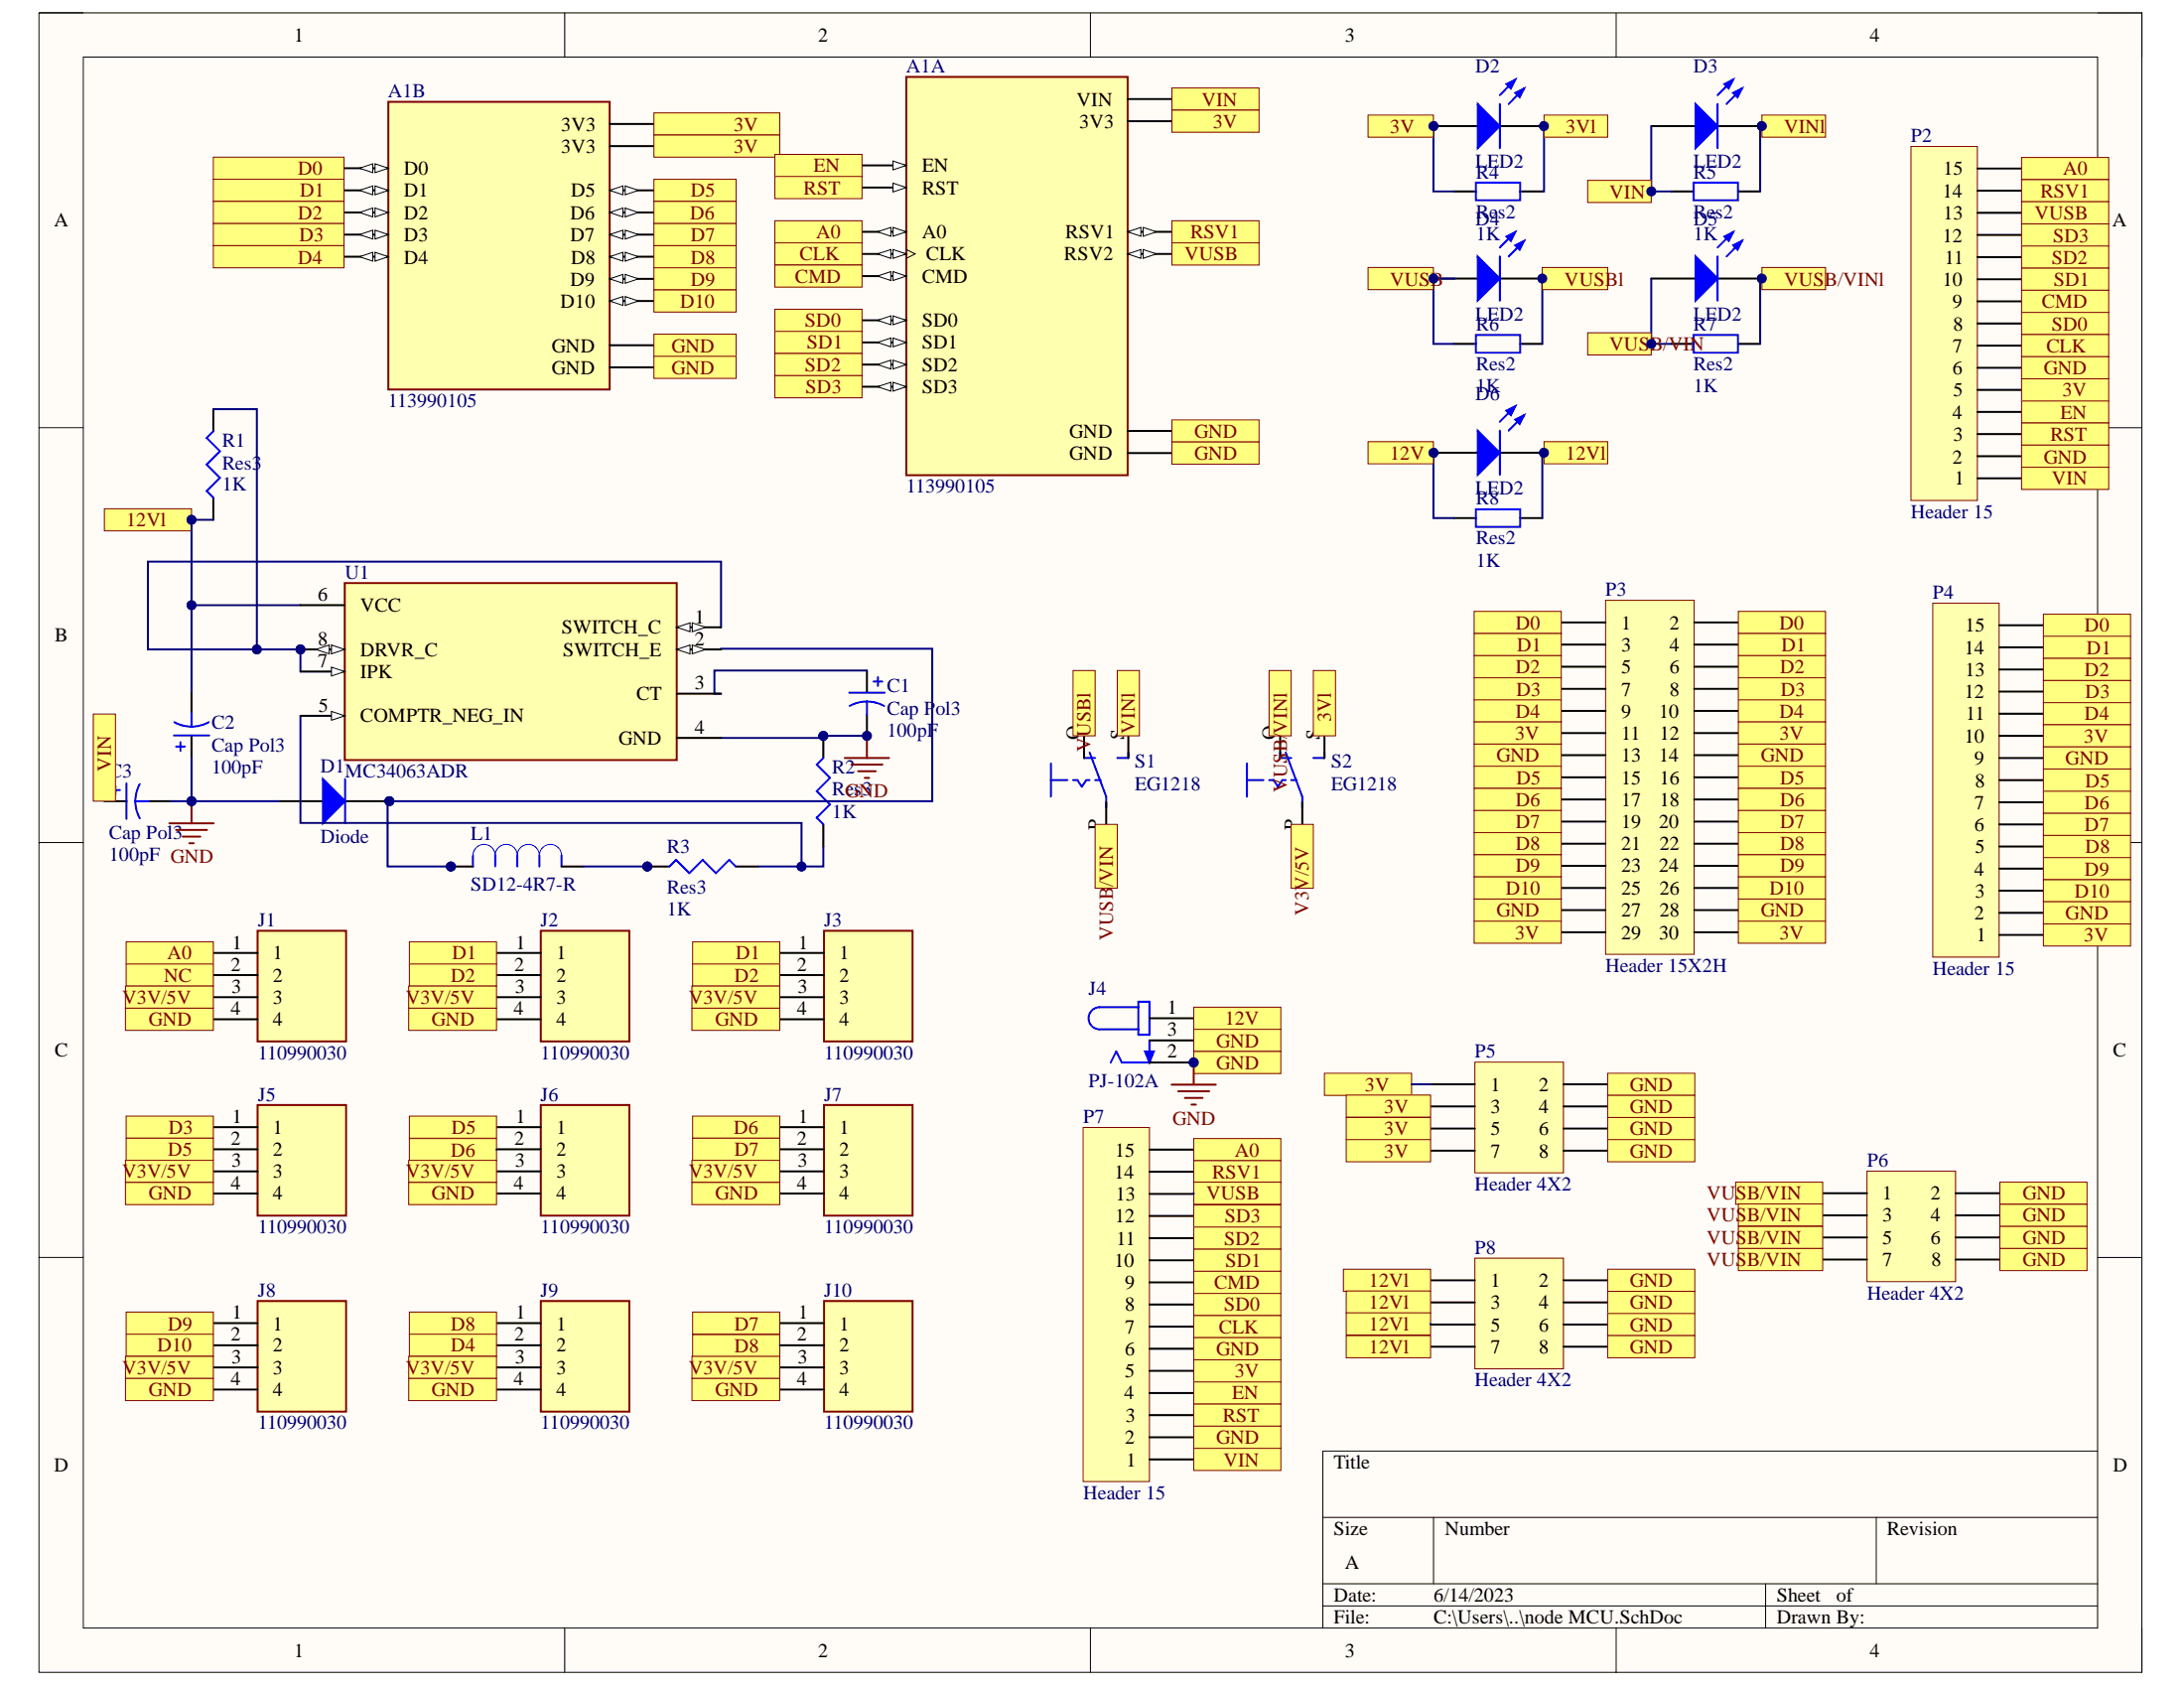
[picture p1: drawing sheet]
# Altium project node mcu base + groove board.PrjPcb
1 sheet, 39 parts. Net scope: flat (ports and power ports of the same name join across sheets).
Board file: NodeMCU.PcbDoc

## Sheet node MCU.SchDoc
size A; SheetNumber: 1; SheetTotal: 1

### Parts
A1  113990105  [SEEED_113990105]  (parts A,B of 2)
C1  Cap Pol3  value 100pF  [C0805]
C2  Cap Pol3  value 100pF  [C0805]
C3  Cap Pol3  value 100pF  [C0805]
D1  Diode  [SMC]
D2  LED2  [3.2X1.6X1.1]
D3  LED2  [3.2X1.6X1.1]
D4  LED2  [3.2X1.6X1.1]
D5  LED2  [3.2X1.6X1.1]
D6  LED2  [3.2X1.6X1.1]
J1  110990030  [SEEED_110990030]
J2  110990030  [SEEED_110990030]
J3  110990030  [SEEED_110990030]
J4  PJ-102A  [CUI_PJ-102A]
J5  110990030  [SEEED_110990030]
J6  110990030  [SEEED_110990030]
J7  110990030  [SEEED_110990030]
J8  110990030  [SEEED_110990030]
J9  110990030  [SEEED_110990030]
J10  110990030  [SEEED_110990030]
L1  SD12-4R7-R  [INDM5252X120N]
P1  Header 15X2  [HDR2X15]
P2  Header 15  [HDR1X15]
P4  Header 15  [HDR1X15]
P5  Header 4X2  [HDR2X4]
P6  Header 4X2  [HDR2X4]
P7  Header 15  [HDR1X15]
P8  Header 4X2  [HDR2X4]
R1  Res3  value 1K  [J1-0603]
R2  Res3  value 1K  [J1-0603]
R3  Res3  value 1K  [J1-0603]
R4  Res2  value 1K  [AXIAL-0.4]
R5  Res2  value 1K  [AXIAL-0.4]
R6  Res2  value 1K  [AXIAL-0.4]
R7  Res2  value 1K  [AXIAL-0.4]
R8  Res2  value 1K  [AXIAL-0.4]
S1  EG1218  [EG1218]
S2  EG1218  [EG1218]
U1  MC34063ADR  [SOIC127P599X175-8N]

### Ports
3V, 3Vl, 12V, 12Vl, A0, CLK, CMD, D0, D1, D2, D3, D4, D5, D6, D7, D8, D9, D10, EN, GND, NC, RST, RSV1, SD0, SD1, SD2, SD3, V3V/5V, VIN, VINl, VUSB, VUSB/VIN, VUSB/VINl, VUSBl

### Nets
GND: A1.J1_10(GND) A1.J1_14(GND) A1.J2_7(GND) A1.J2_14(GND) C1.2 C2.1 C3.2 D1.1(A) J1.4 J2.4 J3.4 J4.2 J4.3 J5.4 J6.4 J7.4 J8.4 J9.4 J10.4 P1.13 P1.14 P1.27 P1.28 P2.2 P2.6 P4.2 P4.9 P5.2 P5.4 P5.6 P5.8 P6.2 P6.4 P6.6 P6.8 P7.2 P7.6 P8.2 P8.4 P8.6 P8.8 R2.2 U1.4(GND) ; port GND
NetA1_J1_1: A1.J1_1(A0) J1.1 P2.15 P7.15 ; port A0
NetA1_J1_2: A1.J1_2(RSV1) P2.14 P7.14 ; port RSV1
NetA1_J1_3: A1.J1_3(RSV2) D4.1(A) P2.13 P7.13 R6.1 ; port VUSB
NetA1_J1_4: A1.J1_4(SD3) P2.12 P7.12 ; port SD3
NetA1_J1_5: A1.J1_5(SD2) P2.11 P7.11 ; port SD2
NetA1_J1_6: A1.J1_6(SD1) P2.10 P7.10 ; port SD1
NetA1_J1_7: A1.J1_7(CMD) P2.9 P7.9 ; port CMD
NetA1_J1_8: A1.J1_8(SD0) P2.8 P7.8 ; port SD0
NetA1_J1_9: A1.J1_9(CLK) P2.7 P7.7 ; port CLK
NetA1_J1_11: A1.J1_11(3V3) A1.J2_6(3V3) A1.J2_15(3V3) D2.1(A) P1.11 P1.12 P1.29 P1.30 P2.5 P4.1 P4.10 P5.1 P5.3 P5.5 P5.7 P7.5 R4.1 ; port 3V
NetA1_J1_12: A1.J1_12(EN) P2.4 P7.4 ; port EN
NetA1_J1_13: A1.J1_13(RST) P2.3 P7.3 ; port RST
NetA1_J1_15: A1.J1_15(VIN) C3.1 D3.1(A) P2.1 P7.1 R5.1 ; port VIN
NetA1_J2_1: A1.J2_1(D0) P1.1 P1.2 P4.15 ; port D0
NetA1_J2_2: A1.J2_2(D1) J2.1 J3.1 P1.3 P1.4 P4.14 ; port D1
NetA1_J2_3: A1.J2_3(D2) J2.2 J3.2 P1.5 P1.6 P4.13 ; port D2
NetA1_J2_4: A1.J2_4(D3) J5.1 P1.7 P1.8 P4.12 ; port D3
NetA1_J2_5: A1.J2_5(D4) J9.2 P1.9 P1.10 P4.11 ; port D4
NetA1_J2_8: A1.J2_8(D5) J5.2 J6.1 P1.15 P1.16 P4.8 ; port D5
NetA1_J2_9: A1.J2_9(D6) J6.2 J7.1 P1.17 P1.18 P4.7 ; port D6
NetA1_J2_10: A1.J2_10(D7) J7.2 J10.1 P1.19 P1.20 P4.6 ; port D7
NetA1_J2_11: A1.J2_11(D8) J9.1 J10.2 P1.21 P1.22 P4.5 ; port D8
NetA1_J2_12: A1.J2_12(D9) J8.1 P1.23 P1.24 P4.4 ; port D9
NetA1_J2_13: A1.J2_13(D10) J8.2 P1.25 P1.26 P4.3 ; port D10
NetC1_1: C1.1 U1.3(CT)
NetC2_2: C2.2 D6.2(K) P8.1 P8.3 P8.5 P8.7 R1.1 R8.2 U1.6(VCC) ; port 12Vl
NetD1_2: D1.2(K) L1.2 U1.2(SWITCH_E)
NetD2_2: D2.2(K) R4.2 S2.S ; port 3Vl
NetD3_2: D3.2(K) R5.2 S1.S ; port VINl
NetD4_2: D4.2(K) R6.2 S1.O ; port VUSBl
NetD5_1: D5.1(A) P6.1 P6.3 P6.5 P6.7 R7.1 S1.P ; port VUSB/VIN
NetD5_2: D5.2(K) R7.2 S2.O ; port VUSB/VINl
NetD6_1: D6.1(A) J4.1 R8.1 ; port 12V
NetJ1_2: J1.2 ; port NC
NetJ1_3: J1.3 J2.3 J3.3 J5.3 J6.3 J7.3 J8.3 J9.3 J10.3 S2.P ; port V3V/5V
NetL1_1: L1.1 R3.1
NetR1_2: R1.2 U1.1(SWITCH_C) U1.7(IPK) U1.8(DRVR_C)
NetR2_1: R2.1 R3.2 U1.5(COMPTR_NEG_IN)
